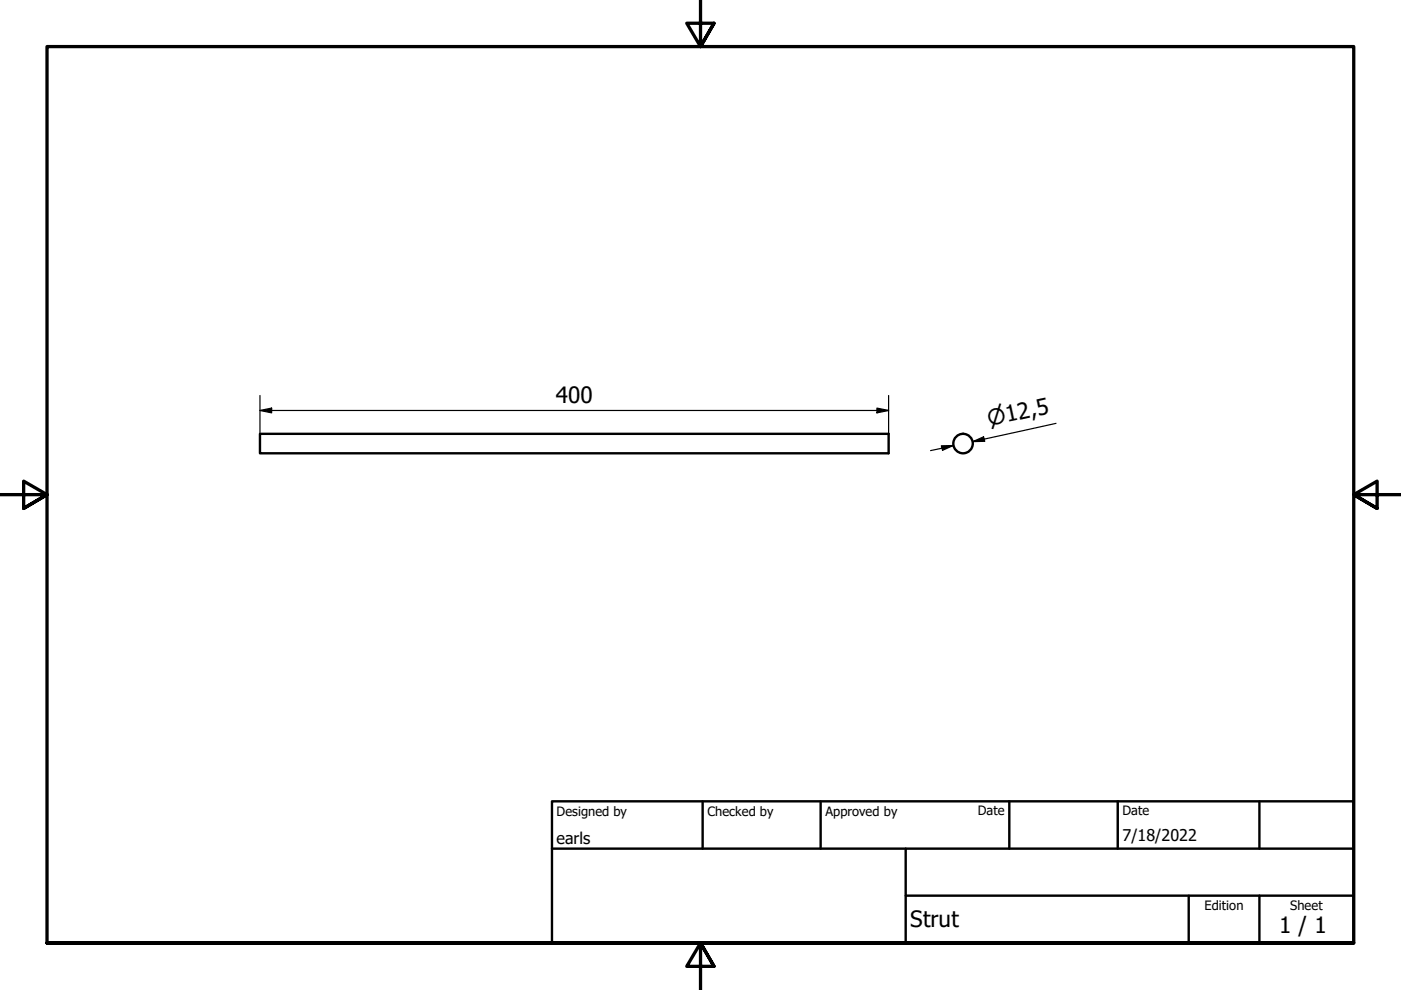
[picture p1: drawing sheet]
<svg xmlns="http://www.w3.org/2000/svg" width="297mm" height="210mm" viewBox="0 0 297 210" stroke-linecap="round" stroke-linejoin="round" font-family="sans-serif">
<!-- layer: Visible (ISO) -->
<g fill="none" stroke="#000" stroke-width=".51">
<path d="M55.1 92h133.3v4.1h-133.3z"/>
<circle cx="204.2" cy="94" r="2.06"/>
</g>
<!-- layer: Border (ISO) -->
<path d="M148.5 -.1v10l-2.9-5h5.8l-2.9 5 2.9-5M0 104.9h10l-5-2.9v5.8l5-2.9-5 2.9M297 104.9h-10l5-2.9v5.8l-5-2.9 5 2.9M10 199.9v-190h277v190h-277h277M151.4 204.9l-2.9-5 2.9 5h-5.8l2.9-5v10" fill="none" stroke="#000" stroke-width=".7"/>
<!-- layer: Title (ISO) -->
<path d="M117 169.9h170v30h-170zM117 179.9h170M149 169.9v10M174 169.9v10M192 179.9v20M214 169.9v10M237 169.9v10M267 169.9v10M192 189.9h95M252 189.9v10M267 189.9v10" fill="none" stroke="#000" stroke-width=".51"/>
<!-- layer: Dimension (ISO) -->
<path d="M55.1 87l2.5-.5v1zM55.1 87h133.3M55.1 83.9v8.1M185.9 86.5l2.5 .5-2.5 .5zM188.4 83.9v8.1M199.6 94.5h2.5l-2.3 1zM202.1 94.5l-4.8 1M206.2 93.6l2.3-1 .3 1zM223.9 89.8l-17.7 3.8 2.5-.5" fill="none" stroke="#000" stroke-width=".25"/>
<g fill="#000">
<path d="M55.1 87l2.5-.5v1z" fill-rule="evenodd"/>
<path d="M185.9 86.5l2.5 .5-2.5 .5z" fill-rule="evenodd"/>
<path d="M199.6 94.5h2.5l-2.3 1z" fill-rule="evenodd"/>
<path d="M206.2 93.6l2.3-1 .3 1z" fill-rule="evenodd"/>
</g>
<g font-size="4.8">
<text x="117.9" y="85.4">400</text>
<text x="193" y="196.6">Strut</text>
<text x="271.2" y="197.8">1 / 1</text>
</g>
<text font-size="4.6" x="209.7" y="90.4" transform="rotate(-12 209.7 90.4)">⌀12,5</text>
<g font-size="3.4">
<text x="118" y="178.9">earls</text>
<text x="238" y="178.3">7/18/2022</text>
</g>
<g font-size="2.7">
<text x="118" y="173">Designed by</text>
<text x="150" y="173">Checked by</text>
<text x="175" y="173">Approved by</text>
<text x="207.3" y="172.9">Date</text>
<text x="238" y="172.9">Date</text>
<text x="255.4" y="193">Edition</text>
<text x="273.6" y="193">Sheet</text>
</g>
</svg>
